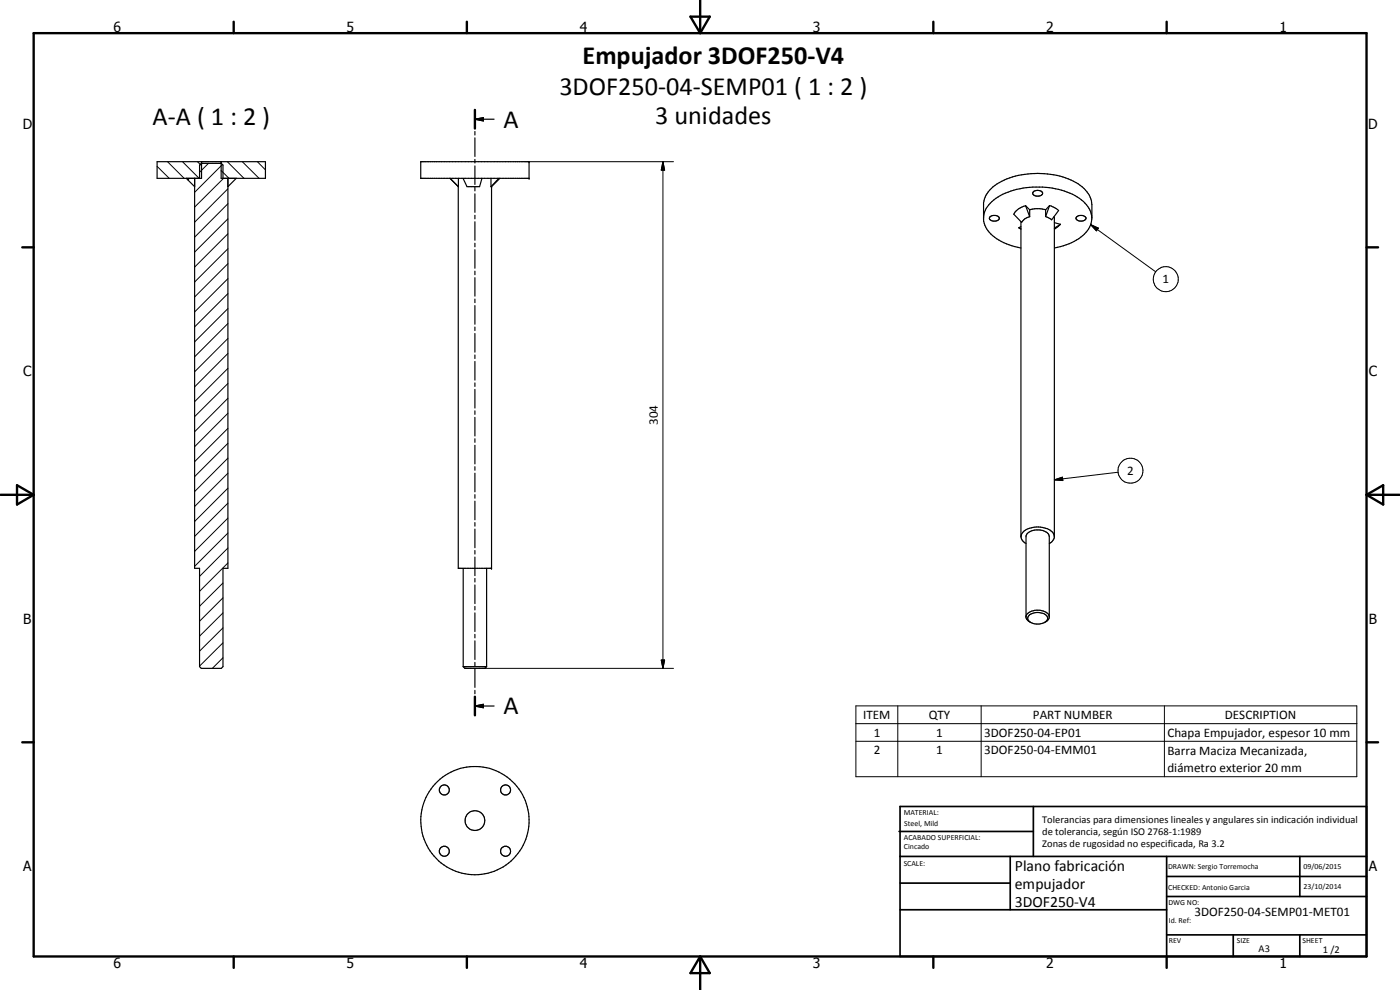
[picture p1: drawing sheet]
<svg xmlns="http://www.w3.org/2000/svg" width="420mm" height="297mm" viewBox="0 0 420 297" stroke-linecap="round" stroke-linejoin="round" font-family="sans-serif">
<g fill="none" stroke="#000" stroke-width=".35">
<path d="M142.5 35.8l2.6-.5v1zM142.5 33v5.6M142.5 39.5v1M142.5 35.8h5.8M55.9 53.5l2.5 2.5M58.4 53.5v117h1.5v29.5l.5 .5h6l.5-.5v-29.5h1.5v-117M59.9 53.5v-4l.5-.5h6l.5 .5v4M60.5 48.5v5h-13.4v-5h32.6v5h-13.3v-5M70.9 53.5l-2.5 2.5M126.3 48.5h32.5v5h-32.5zM135 53.5l2.6 2.5M137.6 56l-.1 114.5h10v-114.5"/>
<path d="M137.6 53.5v2.5M139 53.5l1.2 2.5h3.7l.7-2.5M142.5 41.4v5.5M142.5 47.8v1.1M142.5 49.8v5.5M142.5 56.2v1.1M142.5 58.2v5.5M147.4 53.5v2.5M147.4 56h.1M149.7 53.5l-2.3 2.5M150 53.5l-2.5 2.5M310 57.7a1.88 1.88 0 0 1 2.9 .3 1.69 1.69 0 0 1-3 0z"/>
<path d="M142.5 64.6v1.1M142.5 66.5v5.6M142.5 73v1M142.5 74.9v5.6M295.2 65.3a8.9 8.9 0 0 1 5.7-7 23.3 23.3 0 0 1 9.1-2.2 25.5 25.5 0 0 1 9.4 1.2 12.2 12.2 0 0 1 8 6.3 6.4 6.4 0 0 1-2.5 7.1 17.9 17.9 0 0 1-8.5 3.7M297 65.2a1.83 1.83 0 0 1 2.9 .3 1.73 1.73 0 0 1-3 0zM305.8 68.3l.6 .4zM306.4 66.5v94.5M306.4 68l-.6 .3M307.8 61.7l1.2 3.3M307.8 61.7l1.2 1.2M307.8 61.7a5.4 5.4 0 0 0-3.6 2.6l2.4 2.4 .9-1 1.5-.7"/>
<path d="M309 62.9a8.3 8.3 0 0 1 4.8 0M309 62.9v2.1M313.8 62.9v2.1M315 61.7l-1.2 3.3M315 61.7l-1.2 1.2M315 61.7l1.5 .6 1.2 .9-2.1 2.8-1.8-1M316.3 65l.1 96M316.4 66.8l1.9 .5M318.3 67.3l-1.9 1.2M318.3 67.3l-1.9 1.4M323 65.2a2 2 0 0 1 2.9 .1 1.69 1.69 0 0 1-2.9 .5zM327.7 65.5v-4.1a9.1 9.1 0 0 0-6.3-7.4 25.6 25.6 0 0 0-22.2 1.2 8.4 8.4 0 0 0-4 5.6v5.1a9.7 9.7 0 0 0 6.8 7.3l4.4 1.2"/>
<path d="M142.5 81.4v1M142.5 83.3v5.6M142.5 89.7v1.1M142.5 91.7v5.6M142.5 98.1v1.1M142.5 100.1v5.6M142.5 106.5v1.1M142.5 108.5v5.5M142.5 114.9v1.1M142.5 116.8v5.6M142.5 123.3v1M142.5 125.2v5.6"/>
<path d="M142.5 131.7v1M142.5 133.6v5.6M142.5 140v1.1M142.5 142v5.6M142.5 148.4v1.1M142.5 150.4v5.6M142.5 156.8v1.1M142.5 158.7v5.6M139 170.5v29.5M142.5 165.2v1M142.5 167.1v5.6M142.5 173.6v1"/>
<path d="M142.5 175.5v5.6M146 170.5v29.5M307.9 163.1a2.19 2.19 0 0 1-1.5-2.2 2.19 2.19 0 0 1 1.7-2.1 7.2 7.2 0 0 1 7.9 1.1 2.06 2.06 0 0 1-1.1 3.2M142.5 181.9v1.1M142.5 183.9v5.6M142.5 190.3v1.1M142.5 192.3v5.6M142.5 198.8v1M307.9 184.8a4.2 4.2 0 0 1 5.3-1.5 2.1 2.1 0 0 1 1.7 1.8M308.8 184.7a4 4 0 0 1 5.5 .4 1.64 1.64 0 0 1-1.6 2 3.2 3.2 0 0 1-4.3-1.5zM314.9 185.1l-.2 .8-1.2 .8M314.9 185.1v-24.1a3.2 3.2 0 0 0-3.9-2 3.4 3.4 0 0 0-3.1 1.8v24.6l.7 1 .7 .3"/>
<path d="M139 200l.5 .5h6l.5-.5M139 200h7M142.5 211.8l2.6-.5v1zM142.5 200.7v5.5M142.5 207.1v1.1M142.5 209v5.6M142.5 211.8h5.8"/>
<circle cx="133.3" cy="237" r="1.52"/>
<circle cx="151.7" cy="237" r="1.51"/>
<circle cx="133.4" cy="255.4" r="1.51"/>
<circle cx="142.5" cy="246.2" r="2.96"/>
<circle cx="142.5" cy="246.2" r="16.3"/>
<circle cx="151.7" cy="255.4" r="1.51"/>
</g>
<g fill="#000">
<circle cx="60.5" cy="48.5" r=".18"/>
<circle cx="66.4" cy="48.5" r=".18"/>
<circle cx="147.5" cy="56" r=".18"/>
<circle cx="158.8" cy="53.5" r=".18"/>
<circle cx="158.8" cy="48.5" r=".18"/>
<circle cx="147.5" cy="170.5" r=".18"/>
</g>
<g fill="none" stroke="#000" stroke-width=".71">
<path d="M10.1 9.9h400v277.1h-400zM70.1 6.5v3.4M140.1 6.5v3.4M207.2 5h5.8l-2.9 4.9zM210.1 0v9.9M280.1 6.5v3.4M350.1 6.5v3.4M142.5 33v5.6M6.7 74.2h3.4M410.1 74.2h3.5M.1 148.5h10M5.1 145.6l5 2.9-5 2.9z"/>
<path d="M410.1 148.5h10M410.1 148.5l5-2.9v5.8zM142.5 209v5.6M6.7 222.7h3.4M410.1 222.7h3.5M70.1 287v3.4M140.1 287v3.4M210.1 287v10M210.1 287l2.9 5h-5.8zM280.1 287v3.4M350.1 287v3.4"/>
</g>
<g fill="none" stroke="#000" stroke-width=".51">
<path d="M269.8 249.5h40.3M270.1 242h140v45h-140zM270.1 257h140M303.2 257v16M310.1 242v15M350.1 257v30M390.1 257v12M270.1 265h33.1M270.1 273h80M350.1 269h60M350.1 263h60M350.1 280.5h60"/>
<path d="M370.1 280.5v6.5M390.1 280.5v6.5"/>
</g>
<g fill="none" stroke="#000" stroke-width=".3">
<path d="M47.1 49.9l3.7 3.6M50.3 48.5l5 5M54.8 48.5l5 5M56.8 53.5l-.3 .6M59.3 48.5l1.2 1.2M62.6 49l-2.7 2.7M66.4 51.2l2.3 2.3M66.7 49.4l-8.3 8.3M67.1 53.5l-8.7 8.6M68.2 48.5l5 5M68.4 56.6l-10 10.1M72.7 48.5l5.1 5"/>
<path d="M77.2 48.5l2.5 2.5M158.8 48.5h43.3M199 48.5l.5 2.6h-1.1zM199 48.5v152M68.4 79.1l-10 10M68.4 74.6l-10 10M68.4 70.1l-10 10M68.4 65.7l-10 9.9M68.4 61.1l-10 10.1M327.3 67.4l2.3 1.1-.6 .8zM327.3 67.4l19.6 14.2M68.4 97.1l-10 10"/>
<path d="M68.4 92.6l-10 10M68.4 88.1l-10 10M68.4 83.6l-10 10M68.4 119.5l-10 10M68.4 115.1l-10 9.9M68.4 110.5l-10 10M68.4 106l-10 10.1M68.4 101.6l-10 9.9M68.4 137.5l-10 10M68.4 133l-10 10M68.4 128.5l-10 10M68.4 124l-10 10"/>
<path d="M68.4 159.9l-10 10M68.4 155.4l-10 10M68.4 151l-10 10M68.4 146.5l-10 10M68.4 142l-10 10M316.4 144l2.4-.8 .2 1zM335.6 141.7l-19.2 2.3M66.9 179.4l-7 7M66.9 174.9l-7 7M68.4 168.9l-8.5 8.5M68.4 164.4l-8.5 8.5M66.9 197.4l-3.2 3.1"/>
<path d="M66.9 192.9l-7 7M66.9 188.4l-7 7M66.9 183.9l-7 7M198.4 198h1.1l-.5 2.5zM145.5 200.5h56.6M256.9 211.8h150.3v21.2h-150.3zM256.9 217.1h150.3M269.4 211.8v21.2M294.5 211.8v21.2M349.5 211.8v21.2M256.9 222.4h150.3"/>
<circle cx="349.9" cy="83.8" r="3.7"/>
<circle cx="339.3" cy="141.2" r="3.7"/>
</g>
<path d="M142.5 35.8l2.6-.5v1zM199 48.5l.5 2.6h-1.1zM327.3 67.4l2.3 1.1-.6 .8zM316.4 144l2.4-.8 .2 1zM198.4 198h1.1l-.5 2.5zM142.5 211.8l2.6-.5v1z" fill="#000"/>
<g font-size="7.9">
<text x="174.8" y="19.3">Empujador 3DOF250-V4</text>
<text x="167.9" y="28.4">3DOF250-04-SEMP01 ( 1 : 2 )</text>
<text x="45.8" y="37.5">A-A ( 1 : 2 )</text>
<text x="151.1" y="38.3">A</text>
<text x="196.7" y="37.3">3 unidades</text>
<text x="151.1" y="214.3">A</text>
</g>
<g font-size="4.7">
<text x="304.6" y="261.2">Plano fabricación</text>
<text x="304.6" y="266.6">empujador</text>
<text x="304.6" y="272">3DOF250-V4</text>
</g>
<g font-size="4.2">
<text x="34" y="9.6">6</text>
<text x="104" y="9.6">5</text>
<text x="174" y="9.6">4</text>
<text x="244" y="9.6">3</text>
<text x="314" y="9.6">2</text>
<text x="384" y="9.6">1</text>
<text x="6.8" y="38.7">D</text>
<text x="410.6" y="38.7">D</text>
<text x="7" y="112.9">C</text>
<text x="410.8" y="112.9">C</text>
<text x="7" y="187.1">B</text>
<text x="410.8" y="187.1">B</text>
<text x="7" y="261.4">A</text>
<text x="410.8" y="261.4">A</text>
<text x="34" y="290.4">6</text>
<text x="104" y="290.4">5</text>
<text x="174" y="290.4">4</text>
<text x="244" y="290.4">3</text>
<text x="314" y="290.4">2</text>
<text x="384" y="290.4">1</text>
</g>
<g font-size="3.9">
<text x="348.9" y="85">1</text>
<text x="197.4" y="127.6" transform="rotate(-90 197.4 127.6)">304</text>
<text x="338.3" y="142.5">2</text>
<text x="259.1" y="215.7">ITEM</text>
<text x="278.7" y="215.7">QTY</text>
<text x="310" y="215.7">PART NUMBER</text>
<text x="367.6" y="215.7">DESCRIPTION</text>
<text x="262.2" y="221">1</text>
<text x="281" y="221">1</text>
<text x="295.4" y="221">3DOF250-04-EP01</text>
<text x="350.4" y="221.1">Chapa Empujador, espesor 10 mm</text>
<text x="262.2" y="226.4">2</text>
<text x="281" y="226.4">1</text>
<text x="295.4" y="226.4">3DOF250-04-EMM01</text>
<text x="350.4" y="226.4">Barra Maciza Mecanizada,</text>
<text x="350.4" y="231.8">diámetro exterior 20 mm</text>
<text x="358.5" y="275">3DOF250-04-SEMP01-MET01</text>
</g>
<g font-size="3.1">
<text x="312.7" y="246.8">Tolerancias para dimensiones lineales y angulares sin indicación individual</text>
<text x="312.7" y="250.4">de tolerancia, según ISO 2768-1:1989</text>
<text x="312.7" y="254">Zonas de rugosidad no especificada, Ra 3.2</text>
<text x="377.7" y="285.6">A3</text>
<text x="397" y="285.9">1 /2</text>
</g>
<g font-size="2.4">
<text x="271.2" y="244.4">MATERIAL:</text>
<text x="271.3" y="252">ACABADO SUPERFICIAL:</text>
<text x="271.4" y="247.9">Steel, Mild</text>
<text x="271.3" y="254.6">Cincado</text>
<text x="271.2" y="259.7">SCALE:</text>
<text x="350.6" y="260.8">DRAWN: Sergio Torremocha</text>
<text x="391.2" y="260.6">09/06/2015</text>
<text x="350.6" y="267">CHECKED: Antonio Garcia</text>
<text x="391.2" y="266.7">23/10/2014</text>
<text x="350.6" y="271.4">DWG NO:</text>
<text x="350.8" y="276.9">Id. Ref:</text>
<text x="350.8" y="282.8">REV</text>
<text x="371.2" y="282.9">SIZE</text>
<text x="390.9" y="282.9">SHEET</text>
</g>
</svg>
